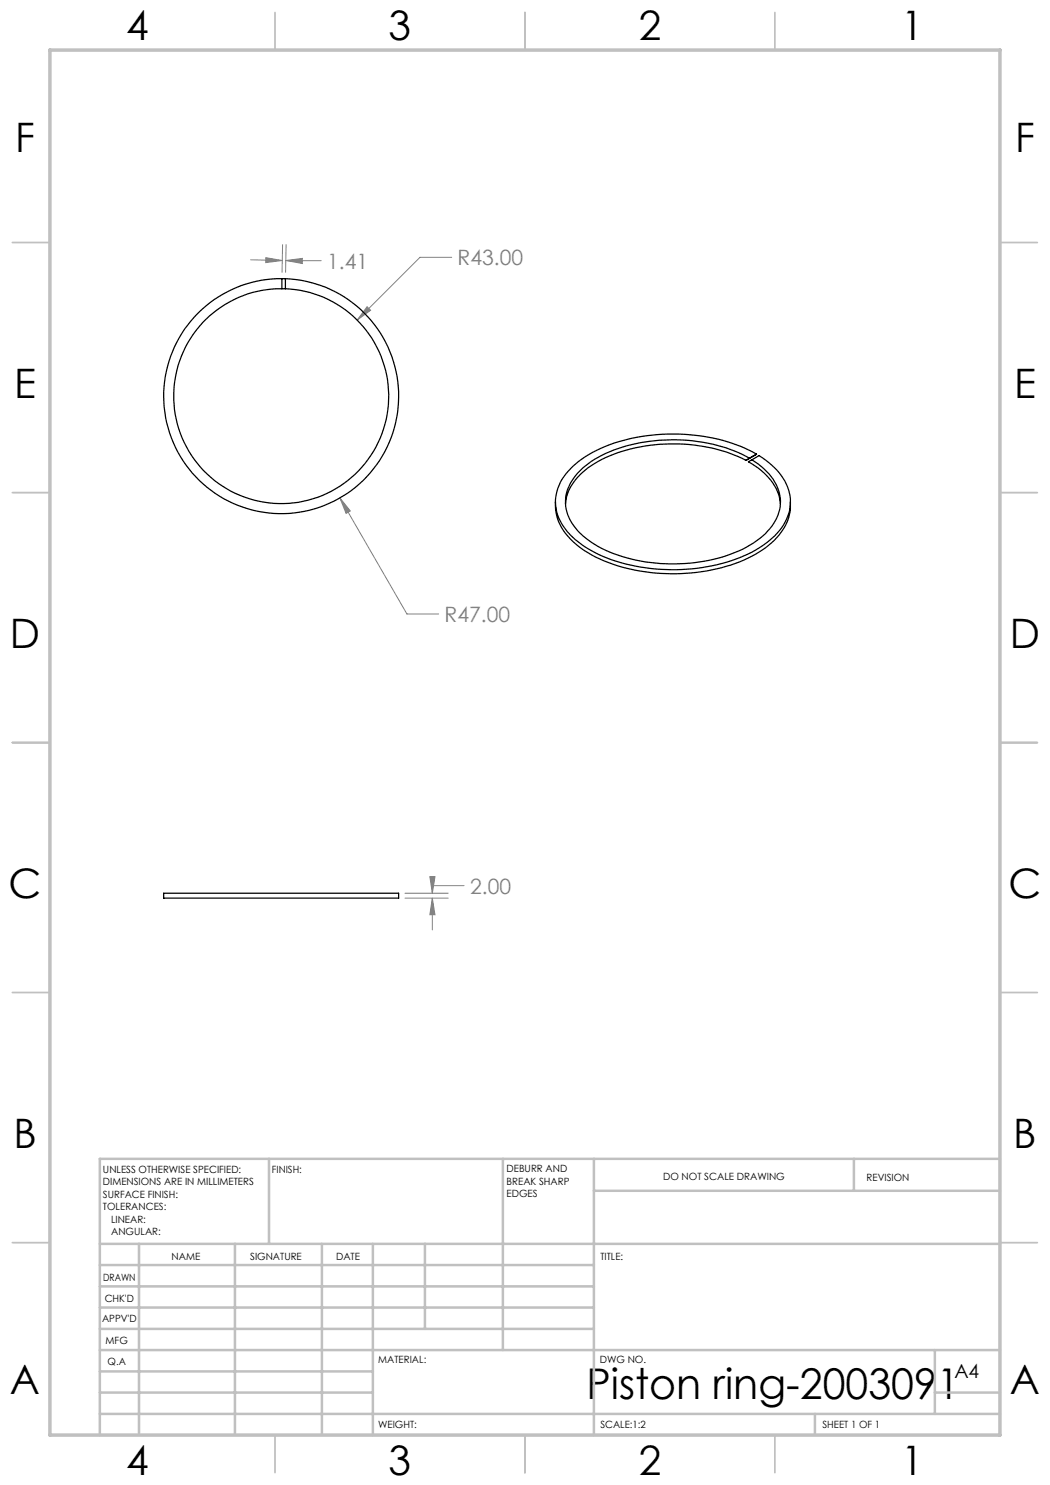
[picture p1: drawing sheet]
<svg xmlns="http://www.w3.org/2000/svg" width="210mm" height="297mm" viewBox="0 0 210 297" stroke-linecap="round" stroke-linejoin="round" font-family="sans-serif">
<g fill="none" stroke="#808080" stroke-width=".2">
<path d="M50.1 52l6.3 .1M53.2 51.5l3.2 .6-3.2 .4zM56.5 48.9l-.1 5.6M57.2 52.1l3.3-.4v1zM57.2 52.1h7M57.2 48.9l-.1 5.6M90.3 51.5h-6.3l-12.6 12.5M73.4 61.3l.7 .8-2.7 1.9zM68 99.6l2.1 2.6-.9 .5zM68 99.6l13.4 23.2h6.3M81 179.6h8.6M81 178.6h8.6"/>
<path d="M86 175.3h1l-.5 3.3zM86.5 179.6l.5 3.3h-1zM86.5 179.6v6.4M92.8 177.1h-6.3v1.5"/>
</g>
<g fill="none" stroke="#c0c0c0" stroke-width=".35">
<path d="M55 2.5v7.5M105 2.5v7.5M155 2.5v7.5M2.5 48.5h7.5M200 48.5h7.5M2.5 98.5h7.5M200 98.5h7.5M2.5 148.5h7.5M200 148.5h7.5M2.5 198.5h7.5M200 198.5h7.5M2.5 248.5h7.5"/>
<path d="M200 248.5h7.5M55 287v7.5M105 287v7.5M155 287v7.5"/>
</g>
<g fill="none" stroke="#c0c0c0" stroke-width=".5">
<path d="M53.8 231.8v17M100.6 231.8v38.2M118.8 231.8v55.2M118.8 238.2h81.2M170.8 231.8v6.4M200 231.8h-180v55.2M20 248.8h180M20 257.3h98.8M20 253h98.8M27.8 248.8v38.2M47 248.8v38.2M64.4 248.8v38.2"/>
<path d="M74.6 248.8v38.2M85 248.8v17M20 265.8h98.8M20 261.5h98.8M20 278.5h54.6M20 274.3h54.6M20 270h180M187 278.5h13M187 270v12.8M20 282.8h180M163 282.8v4.2"/>
</g>
<path d="M10 10h190v277h-190z" fill="none" stroke="#c0c0c0" stroke-width=".7"/>
<path d="M86.5 179.6l.5 3.3h-1zM86 175.3h1l-.5 3.3zM68 99.6l1.2 3.1 .9-.5zM73.4 61.3l-2 2.7 2.7-1.9zM53.2 51.5l3.2 .6-3.2 .4zM57.2 52.1l3.3-.4v1z" fill="#808080"/>
<g fill="none" stroke="#000" stroke-width=".25">
<path d="M56.4 57.7a21.5 21.5 0 0 0-19.8 30.2 21.5 21.5 0 0 0 35.6 5.7 21.5 21.5 0 0 0-9.3-34.8l-2.9-.7-2.9-.4M56.4 55.7a23.5 23.5 0 0 0-21.3 33.7 23.5 23.5 0 0 0 39.6 4.4 23.5 23.5 0 0 0-13.5-37.5l-4.1-.6M56.4 55.7h.7M56.4 57.7h.7M56.4 55.7v2M57.1 55.7v2M149.2 92.1a34.1 34.1 0 0 0-28.1-.6 13.9 13.9 0 0 0-7.6 7.2l-.4 2.1M150.4 92a11 11 0 0 1 5.7 7.7 9 9 0 0 1-3.6 7.5 27.3 27.3 0 0 1-16.5 5.5 30.7 30.7 0 0 1-17.6-4.2 10.5 10.5 0 0 1-5.3-7.8 9.5 9.5 0 0 1 4.6-8 29.5 29.5 0 0 1 18.1-4.7 31 31 0 0 1 14.1 3.6l-.7 .5M150.4 92l-.7 .4a12.3 12.3 0 0 1 6.2 6.9l.2 1.5M151.3 90.8a36.4 36.4 0 0 0-23.9-3.3 25.3 25.3 0 0 0-13.3 6.2 8.8 8.8 0 0 0-.1 13.2 25 25 0 0 0 14.1 6.5 36.4 36.4 0 0 0 23-3.4 13.3 13.3 0 0 0 6.8-7.8 9.7 9.7 0 0 0-4.1-9.7l-2-1.4-1.4 .9M151.3 90.8l-.7 .5M151.3 90.8l-2.1 1.3"/>
<path d="M111.1 100.4a10.3 10.3 0 0 0 4.5 8.8 30.6 30.6 0 0 0 17.6 5.5 32.6 32.6 0 0 0 19.9-5.2 10.9 10.9 0 0 0 5-8.3v-.8M32.7 178.6h47v1h-47z"/>
</g>
<text font-size="8.5" x="117.3" y="279.7">Piston ring-2003091</text>
<g font-size="8.1">
<text x="25.2" y="8">4</text>
<text x="77.7" y="8">3</text>
<text x="127.7" y="8">2</text>
<text x="180.2" y="8">1</text>
<text x="3" y="30.4">F</text>
<text x="203" y="30.4">F</text>
<text x="2.8" y="79.6">E</text>
<text x="202.8" y="79.6">E</text>
<text x="2" y="129.6">D</text>
<text x="202" y="129.6">D</text>
<text x="1.7" y="179.6">C</text>
<text x="201.7" y="179.6">C</text>
<text x="2.7" y="229.6">B</text>
<text x="202.7" y="229.6">B</text>
<text x="2" y="278.9">A</text>
<text x="202" y="278.9">A</text>
<text x="25.2" y="295">4</text>
<text x="77.7" y="295">3</text>
<text x="127.7" y="295">2</text>
<text x="180.2" y="295">1</text>
</g>
<g font-size="4.2" fill="#808080">
<text x="65.4" y="53.7">1.41</text>
<text x="91.5" y="53.1">R43.00</text>
<text x="88.9" y="124.4">R47.00</text>
<text x="94" y="178.7">2.00</text>
</g>
<text font-size="3.9" x="190.9" y="275.5">A4</text>
<g font-size="2">
<text x="20.6" y="234.6">UNLESS OTHERWISE SPECIFIED:</text>
<text x="20.6" y="237.1">DIMENSIONS ARE IN MILLIMETERS</text>
<text x="20.6" y="239.6">SURFACE FINISH:</text>
<text x="54.4" y="234.6">FINISH:</text>
<text x="101.3" y="234.5">DEBURR AND</text>
<text x="101.3" y="237">BREAK SHARP</text>
<text x="101.3" y="239.5">EDGES</text>
<text x="132.6" y="236">DO NOT SCALE DRAWING</text>
<text x="173.3" y="236.2">REVISION</text>
<text x="20.6" y="242.1">TOLERANCES:</text>
<text x="22.2" y="244.6">LINEAR:</text>
<text x="22.2" y="247.1">ANGULAR:</text>
<text x="34.3" y="252">NAME</text>
<text x="50" y="251.9">SIGNATURE</text>
<text x="67.2" y="251.9">DATE</text>
<text x="120.1" y="251.9">TITLE:</text>
<text x="20.6" y="256.1">DRAWN</text>
<text x="20.9" y="260.3">CHK'D</text>
<text x="20.4" y="264.4">APPV'D</text>
<text x="21.1" y="268.8">MFG</text>
<text x="21.5" y="273">Q.A</text>
<text x="75.6" y="272.5">MATERIAL:</text>
<text x="120" y="272.5">DWG NO.</text>
<text x="75.6" y="285.5">WEIGHT:</text>
<text x="120.1" y="285.6">SCALE:1:2</text>
<text x="164.5" y="285.6">SHEET 1 OF 1</text>
</g>
</svg>
